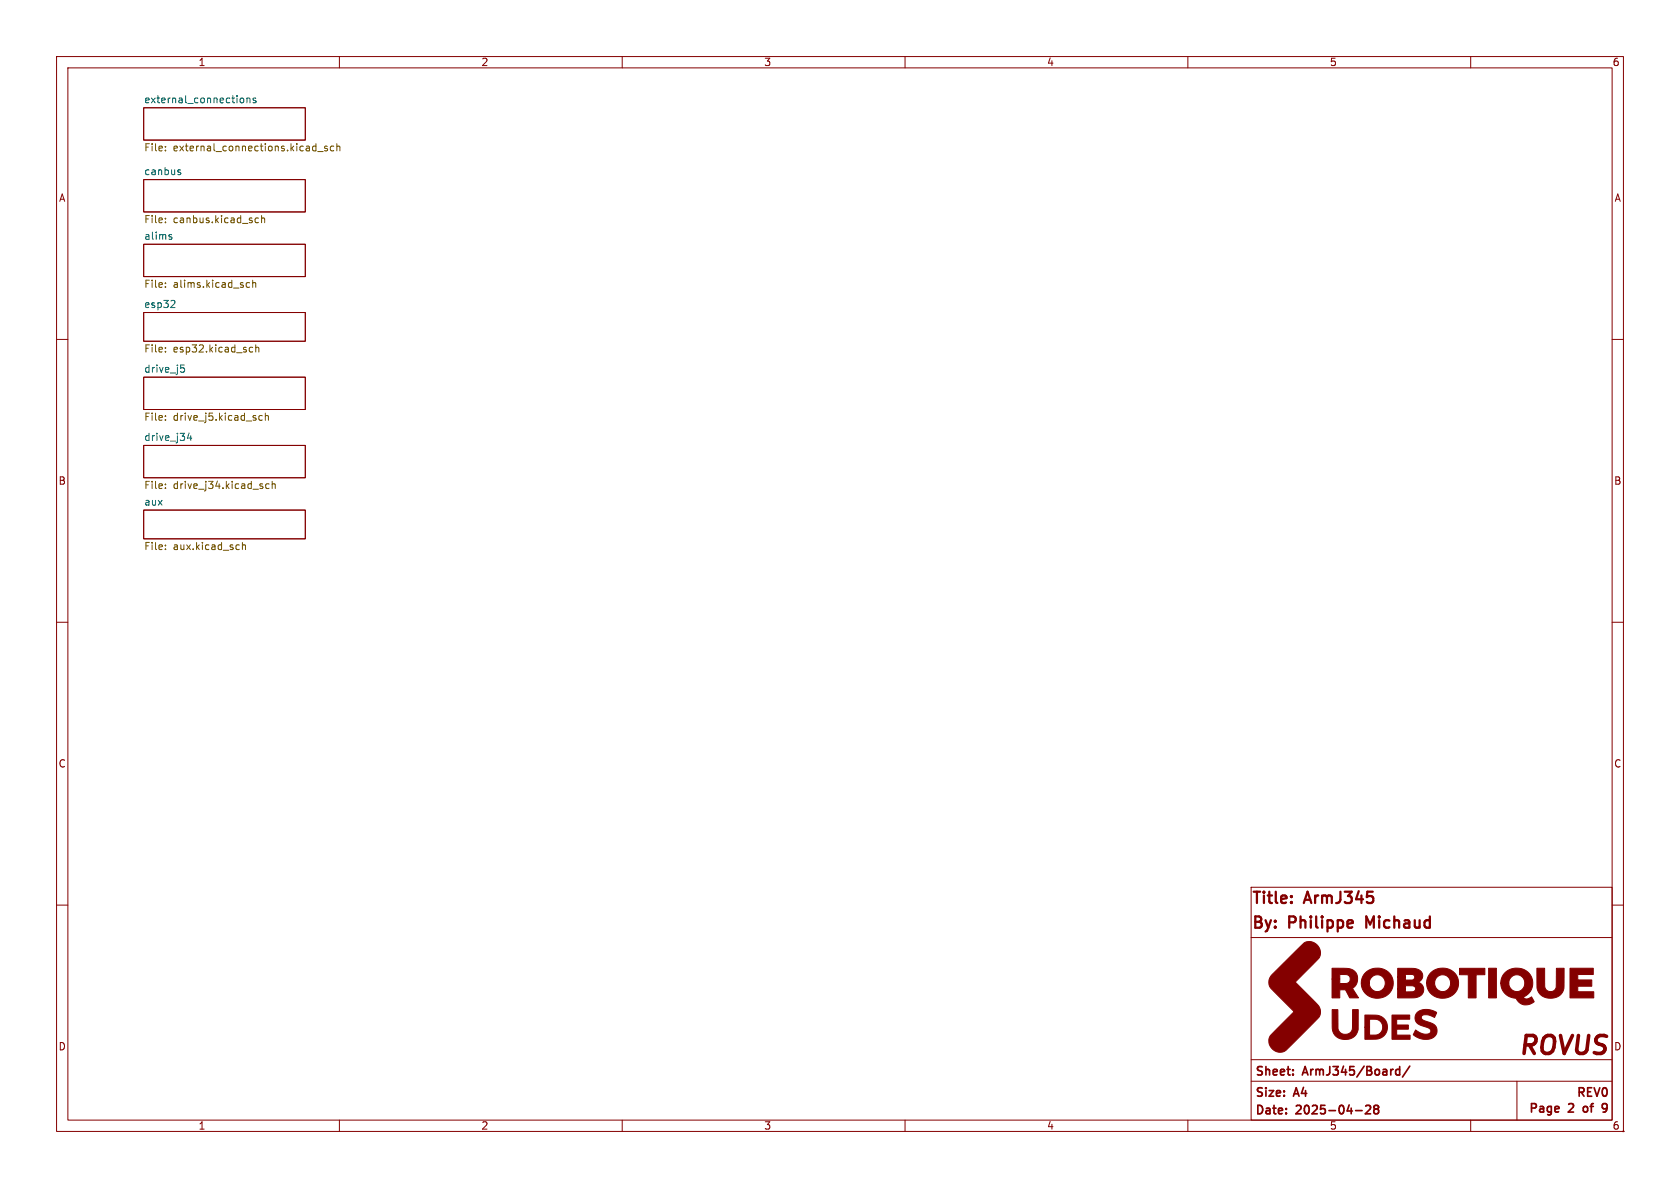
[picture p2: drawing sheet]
<svg xmlns="http://www.w3.org/2000/svg" width="297mm" height="210mm" viewBox="0 0 297 210" stroke-linecap="round" stroke-linejoin="round" font-family="sans-serif">
<g fill="none" stroke="#840000" stroke-width=".18">
<path d="M10 10h277v190h-277zM12 12h273v186h-273zM25.4 19.1h28.6v5.7h-28.6zM60 10v2M110 10v2M160 10v2M210 10v2M260 10v2M25.4 31.8h28.6v5.7h-28.6zM25.4 55.2h28.6v5.1h-28.6zM25.4 43.2h28.6v5.7h-28.6zM10 60h2"/>
<path d="M25.4 78.7h28.6v5.8h-28.6zM25.4 66.7h28.6v5.7h-28.6zM285 60h2M25.4 90.2h28.6v5.1h-28.6zM10 110h2M285 110h2M221.2 156.8h63.8v41.2h-63.8zM10 160h2M221.2 165.7h63.7M285 160h2M60 198v2M110 198v2"/>
<path d="M160 198v2M210 198v2M221.2 191.1h63.7M221.2 187.3h63.7M260 198v2M268.2 191.1v6.9"/>
</g>
<path d="M239.7 196.3h1.1M241.4 195.5l.6-.1 .2 .1 .1 .3-.9 1.1h.9M243.2 196l-.3-.2 .3-.4 .4 .1 .1 .2-.3 .3M243.2 196l-.3 .3v.5l.3 .1 .4-.1 .1-.2v-.4l-.3-.2M243.2 196h.2M247.3 189l.1 .1M247.4 188.5v1.5M247.4 190h-.1M249.2 188.5l-1.3 1.9M283.8 196.5l-.4 .1M283.8 195.1l-.4 .1-.1 .2v.5l.5 .1" fill="none" stroke="#840000" stroke-width=".3"/>
<g fill="none" stroke="#840000" stroke-width=".4">
<path d="M221.6 157.6h1.2M222.2 157.6v2M223.4 157.6l-.1 .1 .1 .1M223.4 157.6l.1 .1-.1 .1M223.4 157.6v.2M224.4 157.6v1.7M225.5 157.6v1.7M230.5 159.6l.7-2 .6 2M237 157.6v1.5M237.7 157.6h1.3l-.7 .8M240.2 157.5l-.5 1.5M242.7 157.6h-1l-.1 1"/>
<path d="M222.9 162.2l-.3-.2h-.7v2M229 162.2l-.3-.2h-.8v2M229.9 162v2M231.7 162l-.1 .1 .1 .1M231.7 162l.1 .1-.1 .1M231.7 162v.2M232.7 162v1.7M233.7 162l-.1 .1 .1 .1M233.7 162l.1 .1-.1 .1M233.7 162v.2M241.5 164v-2l.7 1.4 .7-1.4v2M243.8 162l-.1 .1 .1 .1"/>
<path d="M243.8 162l.1 .1-.1 .1M243.8 162v.2M246.5 162v2M252.8 162v2"/>
</g>
<g fill="#840000" stroke="#840000" stroke-width=".18">
<path d="M224.9 172.2l3.9-3.8a7.6 7.6 0 0 1 2.1-1.9 1.99 1.99 0 0 1 2.4 1.2 1.99 1.99 0 0 1-.9 2.5l-3.4 3.4 3.4 3.4a2.07 2.07 0 0 1 .1 3.5l-3.2 3.2a8.1 8.1 0 0 1-2.7 2.3 1.98 1.98 0 0 1-2.2-1.3 1.98 1.98 0 0 1 .9-2.4l3.5-3.5-2.3-2.2a8 8 0 0 1-2.2-2.5 1.93 1.93 0 0 1 .6-1.9z"/>
<path d="M235.5 178.5h1v3.4a1.34 1.34 0 0 0 1.7 .9 1.34 1.34 0 0 0 .9-1.7v-2.6h1v3.5a2.43 2.43 0 0 1-4 1.2 4.1 4.1 0 0 1-.6-3.1z"/>
<path d="M250.6 179a2.78 2.78 0 0 1 3.4 .1l-.4 .8a1.96 1.96 0 0 0-2.3-.3 .7 .7 0 0 0 .8 .9l.5 .2a1.54 1.54 0 0 1 1.4 1.7 1.54 1.54 0 0 1-1.8 1.3h-.1a3.3 3.3 0 0 1-2.3-.8l.5-.8a2.16 2.16 0 0 0 2.5 .5 .71 .71 0 0 0-.7-1l-.5-.2a1.45 1.45 0 0 1-1.3-.9 1.45 1.45 0 0 1 .3-1.5z"/>
<path d="M241.3 179.4h1a2.33 2.33 0 0 1 2.8 3 2.55 2.55 0 0 1-2.8 1.3h-1v-2.1h.8v1.4h.6a1.44 1.44 0 0 0 1.7-1.4 1.44 1.44 0 0 0-1.7-1.4h-.6v1.4h-.8z"/>
<path d="M246.1 179.4h3.1v.8h-2.3v1h2.1v.7h-2.1v1.1h2.4v.7h-3.2z"/>
<path d="M266.1 171.9a2.82 2.82 0 0 1 3.6-.4 2.82 2.82 0 0 1 1 3.4 3.1 3.1 0 0 1-1.4 1.4 .94 .94 0 0 0 1.5-.1l.3 .7a.22 .22 0 0 1 .1 .2 .22 .22 0 0 1-.2 .2 1.95 1.95 0 0 1-3-.8 2.7 2.7 0 0 1-2.7-2.7h1.4a1.45 1.45 0 0 0 1.6 1.4 1.45 1.45 0 0 0 1.3-1.6 1.45 1.45 0 0 0-1.7-1.3 1.47 1.47 0 0 0-1.2 1.5h-1.4a2.46 2.46 0 0 1 .8-1.9z"/>
<path d="M241.5 171.9a2.89 2.89 0 0 1 3-.6 2.89 2.89 0 0 1 1.8 2.5 2.83 2.83 0 0 1-2.8 2.7 2.83 2.83 0 0 1-2.8-2.7h1.4a1.46 1.46 0 0 0 2 1.4 1.46 1.46 0 0 0 .4-2.5 1.41 1.41 0 0 0-1.6-.3 1.41 1.41 0 0 0-.8 1.4h-1.4a2.48 2.48 0 0 1 .8-1.9z"/>
<path d="M253 171.9a2.81 2.81 0 0 1 3.6-.3 2.81 2.81 0 0 1 .9 3.5 2.87 2.87 0 0 1-3.1 1.3 2.87 2.87 0 0 1-2.2-2.7h1.4a1.45 1.45 0 0 0 1.9 1.5 1.45 1.45 0 0 0 .6-2.3 1.41 1.41 0 0 0-1.5-.5 1.41 1.41 0 0 0-1 1.3h-1.4a2.41 2.41 0 0 1 .8-1.8z"/>
<path d="M271.7 171.2h1.4v2.2a1.54 1.54 0 0 0 .8 1.9 1.13 1.13 0 0 0 1.2-1.5l.1-2.6h1.3v3.2a2.16 2.16 0 0 1-2.8 2 2.37 2.37 0 0 1-2-2.9z"/>
<path d="M235.5 171.2h1.2a4 4 0 0 1 2.7 .4 1.96 1.96 0 0 1-.3 3.1l1.1 1.7h-1.6l-.7-1.4h-1v1.4h-1.4v-3.3h1.4v.8h.5a.9 .9 0 0 0 1-.2 .9 .9 0 0 0 .3-.9l-.2-.3-.3-.2h-1.3v.8h-1.4z"/>
<path d="M247.1 171.2h1.4a3.1 3.1 0 0 1 2.9 .7 1.17 1.17 0 0 1-.7 1.7 1.41 1.41 0 0 1 1 1.7 1.41 1.41 0 0 1-1.6 1.1h-3v-1.6h1.4v.5h.8a.6 .6 0 0 0 .8-.2 .6 .6 0 0 0-.1-.8h-1.5v.5h-1.4v-2h1.4v.5l1.2-.1a.55 .55 0 0 0 .3-.7 .55 .55 0 0 0-.7-.3h-.8v.6h-1.4z"/>
<path d="M258 171.2h4.5v1.1h-1.5v4.1h-1.4v-4.1h-1.6z"/>
<path d="M263.2 171.2h1.3v5.2h-1.3z"/>
<path d="M277.6 171.2h4.1v1.1h-2.8v.9h2.5v1.1h-2.5v1h2.9v1.1h-4.2z"/>
<circle cx="287" cy="200" r=".01"/>
</g>
<g fill="none" stroke="#006464" stroke-width=".18">
<path d="M42.6 17.4l.3-.1 .2 .3-.1 .5-.1 .1-.3-.1M43.6 17.4l.2-.1 .3 .1 .1 .8M43.6 17.3v.9M45.2 17.4l-.3-.1-.2 .2 .1 .2 .4 .1v.3h-.5M31.6 30.5h.3l.1 .2-.2 .2h-.3M31.6 30l.3 .1M30 41.9h.3l.1 .2-.2 .2h-.2M30 41.5h.3M30.7 53.1l.2 .2v.3l-.7 .8h.7M32 64.5h.6M32.1 65h.3l.2 .3v.4l-.5 .1M33.4 76.5l-.3 .9h.8"/>
<path d="M33.7 77v.9"/>
</g>
<g fill="none" stroke="#725600" stroke-width=".18">
<path d="M29.2 25.9v.1M29.2 26.6v.1M29.2 38.6v.1M29.2 39.3v.1M45.2 39.3l.1 .1 .4-.1M45.7 38.6l-.4-.1-.1 .1M46.2 38.6l.2-.1 .3 .1 .1 .8M46.2 38.1v1.3M56.2 26.8h.9M57.9 25.9l-.3-.1-.2 .2v.2l.5 .1v.3h-.5M59 25.9l-.4-.1-.2 .3 .1 .5h.5M59.5 25.9l.2-.1 .3 .1 .1 .8"/>
<path d="M59.5 25.4v1.3M29.2 50v.1M29.2 50.7v.1M43.6 50.7l.2 .1 .3-.1M44.1 50h-.3l-.2 .1M44.7 50.1l.2-.1h.3v.8M44.7 49.5v1.3M29.2 62.1v.1M29.2 61.4v.2M29.2 73.5v.1M29.2 74.2v.1M44.2 62.2h.5"/>
<path d="M44.2 61.4h.5M45.2 61.5l.2-.1h.3l.1 .8M45.2 61v1.2M46.4 73.5h-.4l-.2 .2 .1 .5h.5M46.9 73.6l.2-.1h.3l.1 .8M46.9 73v1.3M29.2 85.6v.1M29.2 86.2v.2M29.2 96.4v.1M29.2 97v.2M42.9 95.9v1.3M42.9 96.4l.1-.1 .3 .1 .1 .8"/>
<path d="M47.6 85.6l-.4-.1-.2 .3 .1 .5h.5M48.1 85.6l.2-.1 .3 .1 .1 .8M48.1 85.1v1.3"/>
</g>
<text font-size="4.4" fill="#840000" x="267.8" y="187.3">ROVUS</text>
<g font-size="2.8" fill="#840000">
<text x="221.2" y="160.8">Title:</text>
<text x="230.8" y="160.8">ArmJ345</text>
<text x="221.2" y="165.1">By:</text>
<text x="228" y="165.1">Philippe</text>
<text x="242.4" y="165.1">Michaud</text>
</g>
<g font-size="2.1" fill="#840000">
<text x="221.8" y="190.6">Sheet:</text>
<text x="230.5" y="190.6">ArmJ345/Board/</text>
<text x="221.8" y="194.3">Size:</text>
<text x="221.8" y="197.4">Date:</text>
<text x="228.9" y="194.3">A4</text>
<text x="229.3" y="197.4">2025-04-28</text>
<text x="270" y="197.1">Page</text>
<text x="277.2" y="197.1">2</text>
<text x="278.4" y="194.3">REV0</text>
<text x="280.4" y="197.1">of</text>
<text x="284.4" y="197.1">9</text>
</g>
<g font-size="1.8" fill="#840000">
<text x="35" y="11.9">1</text>
<text x="85" y="11.9">2</text>
<text x="135" y="11.9">3</text>
<text x="185" y="11.9">4</text>
<text x="235" y="11.9">5</text>
<text x="285" y="11.9">6</text>
<text x="10.3" y="35.9">A</text>
<text x="285.3" y="35.9">A</text>
<text x="10.3" y="85.9">B</text>
<text x="285.3" y="85.9">B</text>
<text x="10.3" y="135.9">C</text>
<text x="285.3" y="135.9">C</text>
<text x="10.3" y="185.9">D</text>
<text x="285.3" y="185.9">D</text>
<text x="35" y="199.9">1</text>
<text x="85" y="199.9">2</text>
<text x="135" y="199.9">3</text>
<text x="185" y="199.9">4</text>
<text x="235" y="199.9">5</text>
<text x="285" y="199.9">6</text>
</g>
<g font-size="1.8" fill="#006464">
<text x="25.4" y="18.3">external_connections</text>
<text x="25.4" y="31">canbus</text>
<text x="25.4" y="42.5">alims</text>
<text x="25.4" y="54.5">esp32</text>
<text x="25.4" y="66">drive_j5</text>
<text x="25.4" y="78">drive_j34</text>
<text x="25.4" y="89.5">aux</text>
</g>
<g font-size="1.8" fill="#725600">
<text x="25.4" y="27.1">File:</text>
<text x="30.6" y="27.1">external_connections.kicad_sch</text>
<text x="25.4" y="39.8">File:</text>
<text x="30.6" y="39.8">canbus.kicad_sch</text>
<text x="25.4" y="51.2">File:</text>
<text x="30.6" y="51.2">alims.kicad_sch</text>
<text x="25.4" y="62.6">File:</text>
<text x="30.6" y="62.6">esp32.kicad_sch</text>
<text x="25.4" y="74.7">File:</text>
<text x="30.6" y="74.7">drive_j5.kicad_sch</text>
<text x="25.4" y="86.8">File:</text>
<text x="30.6" y="86.8">drive_j34.kicad_sch</text>
<text x="25.4" y="97.6">File:</text>
<text x="30.6" y="97.6">aux.kicad_sch</text>
</g>
</svg>
